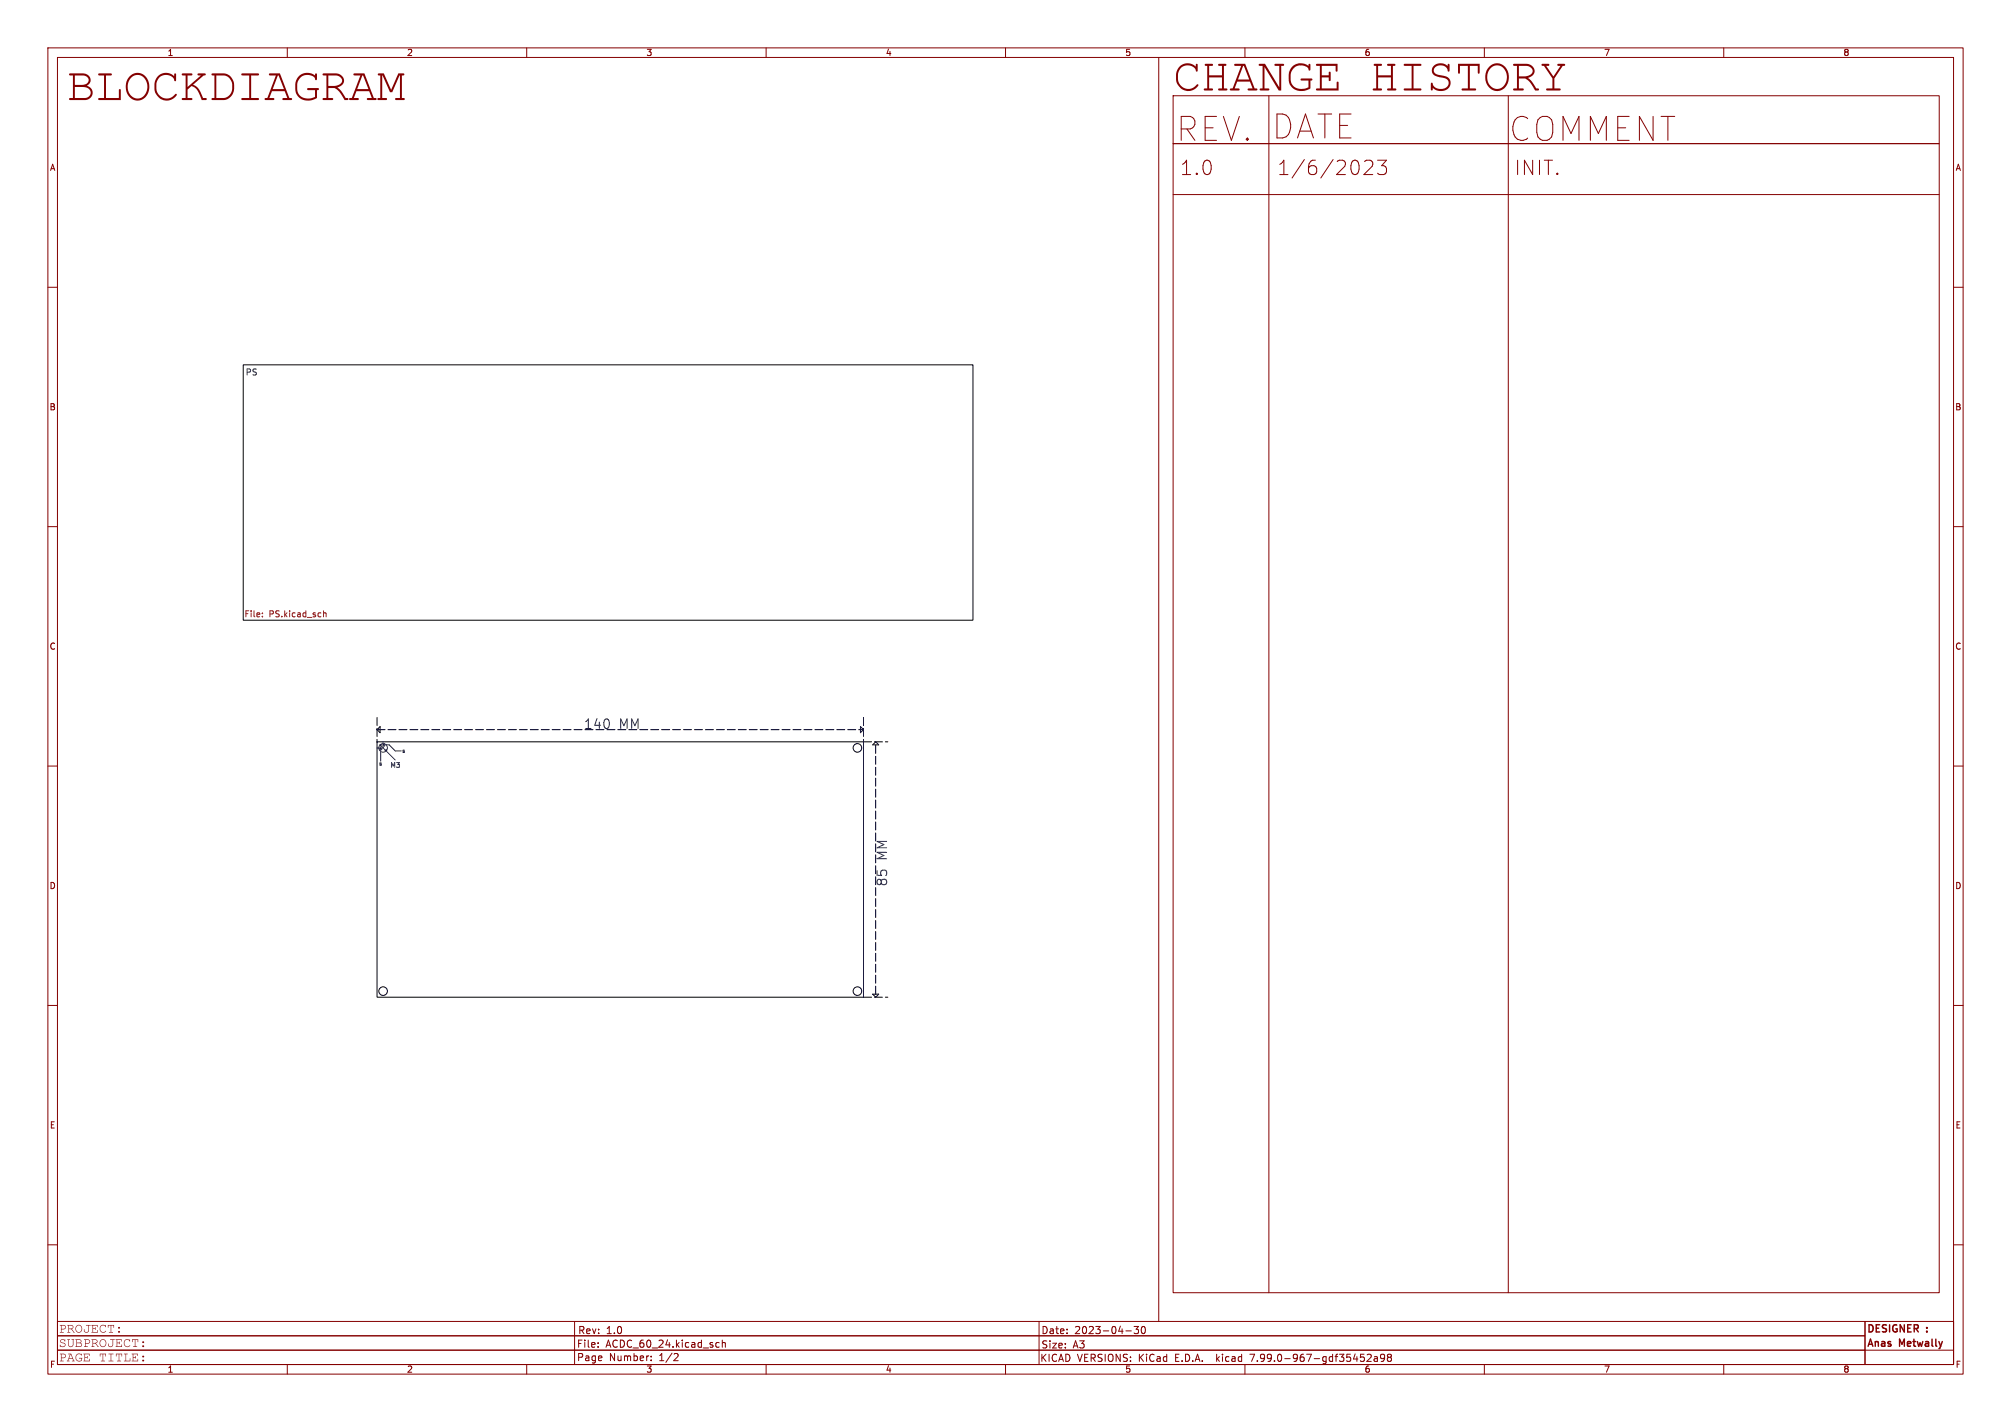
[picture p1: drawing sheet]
<svg xmlns="http://www.w3.org/2000/svg" width="420mm" height="297mm" viewBox="0 0 420 297" stroke-linecap="round" stroke-linejoin="round" font-family="sans-serif">
<g fill="none" stroke="#840000" stroke-width=".21">
<path d="M10 10h400v277h-400zM12 12h396v273h-396zM60 10v2M110 10v2M160 10v2M210 10v2M260 10v2M310 10v2M360 10v2M10 60h2M408 60h2M10 110h2"/>
<path d="M408 110h2M10 160h2M408 160h2M10 210h2M408 210h2M10 260h2M408 260h2M12 279h377.5v3h-377.5zM12 276h377.5v3h-377.5zM150.8 279.9v1.5M235.1 278h1.2M236.8 277h1l-.5 .6 .4 .2v.6l-.2 .1-.7-.1"/>
<path d="M238.5 277.2l.2-.2a.8 .8 0 0 1 .5 .8 .8 .8 0 0 1-.5 .7l-.2-.1-.2-.4zM12 282h377.5v3h-377.5zM60 285v2M110 285v2M124.9 281.3v.1M124.9 280.5v.1M136 284.1v.1M136 283.3v.1M141 282.7l.5 .1 .1 .3-.9 1.1h.9M149.8 280.4l.4 .1M150.2 281.3l-.4 .1M150.8 280.5l.3-.1 .3 .1 .1 .9"/>
<path d="M160 285v2M210 285v2M260 285v2M284.2 282.8h.7M284.8 283.5l.2 .2-.2 .6M285.5 283l.6-.2 .3 .5-.9 1h.9M287 283.4h.6l.1 .9M287.7 283.7l-.5 .1-.2 .2 .2 .3h.5M289.2 283.5l-.3 .3-.4-.1-.2-.2 .2-.6 .4-.1 .2 .2a.99 .99 0 0 1-.4 1.3h-.2M290 283.5l-.3-.3 .3-.4h.3l.3 .3-.3 .4M290 283.5l-.3 .3v.3l.3 .2h.3l.3-.2-.1-.5-.2-.1M290 283.5h.3"/>
<path d="M310 285v2M360 285v2"/>
</g>
<g fill="#840000">
<circle cx="29.9" cy="283.3" r=".2"/>
<circle cx="29.9" cy="284.2" r=".2"/>
</g>
<path d="M242 12v264M245 20h160v10h-160zM265 20v250M315 20v250M245 30h160v240h-160zM285 33.7l.4-.2h.7a.82 .82 0 0 1 .5 1.2l-1.8 1.8h1.9M287.7 33.5h1.9l-1 1.1a.82 .82 0 0 1 1 .6v.7l-.3 .4-.3 .2h-.9l-.4-.3M245 40.6h160M120 276v9M217 276v9M389.5 276h18.5v9h-18.5zM389.5 282h18.5" fill="none" stroke="#840000" stroke-width=".21"/>
<path d="M50.8 76.2h152.4v53.3h-152.4z" fill="#fff" stroke="#fff" stroke-width=".21"/>
<g fill="none" stroke="#000" stroke-width=".21">
<path d="M50.8 76.2h152.4v53.3h-152.4zM78.7 154.9h101.6v53.4h-101.6zM78.7 152.4l.7-.6v1.2zM179.7 151.8l.6 .6-.6 .6zM182.9 154.9l.6 .7h-1.3zM182.2 207.6h1.3l-.6 .7z"/>
<circle cx="179.1" cy="156.2" r=".9"/>
<circle cx="80" cy="207" r=".9"/>
<circle cx="179.1" cy="207" r=".9"/>
</g>
<path d="M54.8 128.7v.1M54.8 128.1v.1M67.6 127.6v1.2M67.6 128.1h.4l.1 .7" fill="none" stroke="#725600" stroke-width=".21"/>
<g fill="none" stroke="#0000c2" stroke-width=".21">
<path d="M79.2 156.5l.3-.3 .3 .3zM79.4 155.6l3.1 3.2M79.4 155.6h.2l-.2 .2zM79.5 156.2v2.8M80 155.6h1.3l1.2 1.2h1.3M80 155.6l.3-.3v.5zM80 154.9v1.3h-1.3M80.6 156.6v.2h-.2z"/>
<circle cx="80" cy="156.2" r=".9"/>
</g>
<path d="M78.7 149.9v5M78.7 152.4h101.6M180.3 154.9h5.1M180.3 149.9v5M180.3 208.3h5.1M182.9 207.6v-52" fill="none" stroke="#000" stroke-width=".21" stroke-dasharray="1.7 .6"/>
<g font-size="9.7" fill="#840000">
<text x="14" y="23.6">BLOCKDIAGRAM</text>
<text x="245" y="21.6">CHANGEHISTORY</text>
</g>
<g font-size="7" fill="#840000">
<text x="245.5" y="29.7">REV.</text>
<text x="265.5" y="29.2">DATE</text>
<text x="315" y="29.7">COMMENT</text>
</g>
<g font-size="4.2" fill="#840000">
<text x="246.4" y="36.8">1.0</text>
<text x="266.7" y="36.8">1/6/2023</text>
<text x="316.2" y="36.8">INIT.</text>
</g>
<g font-size="2.8" fill="#0000c2">
<text x="121.9" y="152.4">140</text>
<text x="129.1" y="152.4">MM</text>
<text x="185.4" y="179.8" transform="rotate(-90 185.4 179.8)">MM</text>
<text x="185.4" y="185.1" transform="rotate(-90 185.4 185.1)">85</text>
</g>
<g font-size="2.8" fill="#840000">
<text x="12.2" y="279.1">PROJECT:</text>
<text x="12.2" y="282.1">SUBPROJECT:</text>
<text x="12.2" y="285.1">PAGE TITLE:</text>
</g>
<g font-size="2.1" fill="#840000">
<text x="120.5" y="281.6">File:</text>
<text x="120.7" y="278.8">Rev:</text>
<text x="126.5" y="281.6">ACDC_60_24.kicad_sch</text>
<text x="126.6" y="278.8">1.0</text>
<text x="217.5" y="278.8">Date:</text>
<text x="217.5" y="281.8">Size:</text>
<text x="224.1" y="281.8">A3</text>
<text x="224.4" y="278.8">2023-04-30</text>
<text x="390" y="278.6">DESIGNER</text>
<text x="390" y="281.6">Anas</text>
<text x="396.8" y="281.6">Metwally</text>
<text x="402.5" y="278.6">:</text>
<text x="120.5" y="284.4">Page</text>
<text x="127.2" y="284.4">Number:</text>
<text x="137.7" y="284.4">1/2</text>
<text x="217.2" y="284.6">KICAD VERSIONS: KiCad</text>
<text x="245.4" y="284.6">E.D.A.</text>
<text x="254.1" y="284.6">kicad</text>
<text x="261.3" y="284.6">7.99.0-967-gdf35452a98</text>
</g>
<g font-size="1.8" fill="#840000">
<text x="35" y="11.8">1</text>
<text x="85" y="11.8">2</text>
<text x="135" y="11.8">3</text>
<text x="185" y="11.8">4</text>
<text x="235" y="11.8">5</text>
<text x="285" y="11.8">6</text>
<text x="335" y="11.8">7</text>
<text x="385" y="11.8">8</text>
<text x="10.4" y="35.8">A</text>
<text x="408.4" y="35.8">A</text>
<text x="10.3" y="85.8">B</text>
<text x="408.3" y="85.8">B</text>
<text x="10.3" y="135.8">C</text>
<text x="408.3" y="135.8">C</text>
<text x="10.3" y="185.8">D</text>
<text x="408.3" y="185.8">D</text>
<text x="10.4" y="235.8">E</text>
<text x="408.3" y="235.8">E</text>
<text x="10.4" y="285.8">F</text>
<text x="35" y="286.8">1</text>
<text x="85" y="286.8">2</text>
<text x="135" y="286.8">3</text>
<text x="185" y="286.8">4</text>
<text x="235" y="286.8">5</text>
<text x="285" y="286.8">6</text>
<text x="335" y="286.8">7</text>
<text x="385" y="286.8">8</text>
<text x="408.4" y="285.8">F</text>
</g>
<text font-size="1.8" fill="#006464" x="51.3" y="78.5">PS</text>
<g font-size="1.8" fill="#725600">
<text x="51.1" y="129.2">File:</text>
<text x="56.2" y="129.2">PS.kicad_sch</text>
</g>
<text font-size="1.4" fill="#0000c2" x="81.5" y="160.4">M3</text>
<g font-size=".7" fill="#0000c2">
<text x="79.2" y="159.9">5</text>
<text x="84.1" y="157.2">5</text>
</g>
</svg>
